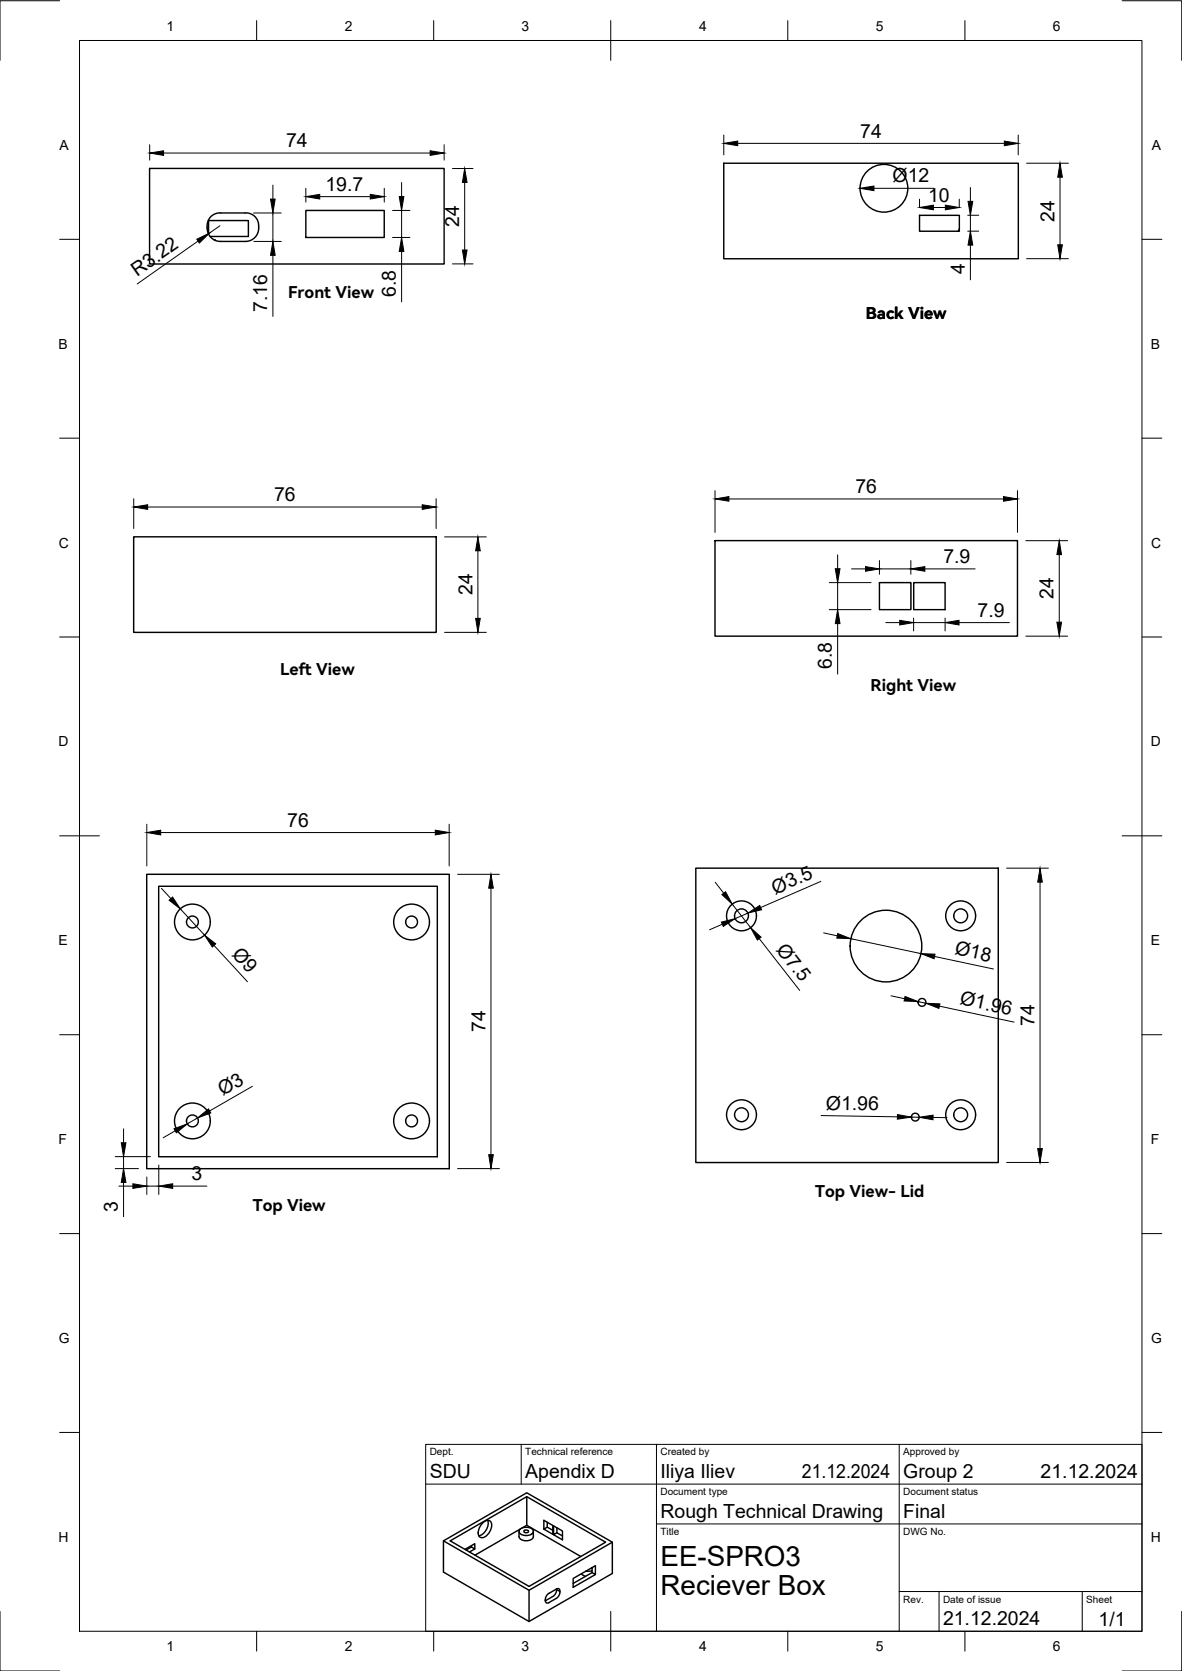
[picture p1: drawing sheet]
<svg xmlns="http://www.w3.org/2000/svg" width="297mm" height="420mm" viewBox="0 0 297 420" stroke-linecap="round" stroke-linejoin="round" font-family="sans-serif">
<!-- layer: Visible -->
<g fill="none" stroke="#000" stroke-width=".36">
<path d="M37.6 42.4h74v24h-74zM52 56.9v.5M52.1 56.9a3.2 3.2 0 0 1 3.3-3.3l6.2-.1a3.6 3.6 0 0 1 3.5 3.6 3.6 3.6 0 0 1-3.4 3.6h-6.3a3.3 3.3 0 0 1-3.3-3.3M52.4 58.9v-3.4h10v4h-9.7M76.9 52.9h19.7v6.8h-19.7zM181.9 41h74v24.1h-74zM231.1 54.1h10v4h-10zM241.1 57.6l-.4 .5M53.9 60.4l.2 .1M33.6 135h76v24h-76zM179.7 135.9h76v24.1h-76zM221 146.5h7.9v6.8h-7.9z"/>
<path d="M229.6 146.5h7.9v6.8h-7.9zM36.9 219.8h76v74.1h-76zM174.9 218.3h76v74h-76zM39.9 222.8h70v68.1h-70zM132.4 376.3l19.8 11.5-19.3 11.1-19.8-11.5 19.3-11.1v7.2M111.4 387.4l21-12.1 21.5 12.5v7.8l-21 12.1-21.5-12.4zM111.4 387.4l21.5 12.5M117.1 389.7l1.4-.7 .8 .5-1.3 .7M118.5 388.6v.4M119.3 389.5v-1.3l-2.5 1.4M121.4 382.8a1.21 1.21 0 0 1 1.7-.4 1.21 1.21 0 0 1 .4 1.6l-.2 .6a2.54 2.54 0 0 1-2.6 1.9 2.12 2.12 0 0 1 0-2.7zM122.5 382.3a3.3 3.3 0 0 1-2.2 3.9"/>
<path d="M130.4 385.1v1.3a2.09 2.09 0 0 0 3.6 0M130.6 384.6a2.38 2.38 0 0 1 3.4 .3 1.62 1.62 0 0 1-2.2 1.2 1.04 1.04 0 0 1-1.1-.4 1.04 1.04 0 0 1-.1-1.1zM130.8 384.4l-11.4 6.6M131.1 384.3l1.3-.8 13.6 7.9M131.8 384.8l.6-.1 .3 .1 .1 .3-.7 .3-.4-.3zM134 385.1v1.3M136.7 384.5l2.2 1.3v-2.2l-2.2-1.3v2.2l.8-.5 1.4 .8M137.5 382.8v1.2M139.1 385.9l2.3 1.3v-2.2l-2.3-1.3v2.2l.9-.5 1.4 .8M139.7 399.6l-1.7 1M139.8 399.6a.56 .56 0 0 1 .7-.1 .56 .56 0 0 1 .2 .6M139.9 399.5v.2"/>
<path d="M140 384.2v1.2M146.1 395.7l1.1 .6M148.8 394.2v1.2l.8 .5v-2.2l-5.6 3.2v2.2l5.6-3.2M148.8 395.4l-4.8 2.7M148.8 394.9l-1.6 .1M153.9 387.8l-21 12.1v7.8M138 400.6a1.95 1.95 0 0 0-1 1.6M138.9 401.4l-1.8 1.1M139.8 401.9l-2.2 1.2-.5-.3-.1-.5M140.7 400.3l-.9-.6-.1 .8-.8 .9M140.7 400.3l-.2 .8-.7 .8"/>
<circle cx="222.1" cy="47.3" r="6"/>
<circle cx="48.4" cy="231.8" r="4.5"/>
<circle cx="48.4" cy="231.8" r="1.49"/>
<circle cx="103.4" cy="231.8" r="4.5"/>
<circle cx="103.4" cy="231.8" r="1.49"/>
<circle cx="186.3" cy="230.3" r="3.8"/>
<circle cx="186.3" cy="230.3" r="1.75"/>
<circle cx="222.6" cy="237.9" r="9"/>
<circle cx="241.4" cy="230.3" r="3.8"/>
<circle cx="241.4" cy="230.3" r="1.75"/>
<circle cx="231.7" cy="252" r=".98"/>
<circle cx="48.4" cy="281.8" r="4.5"/>
<circle cx="48.4" cy="281.8" r="1.49"/>
<circle cx="103.4" cy="281.8" r="4.5"/>
<circle cx="103.4" cy="281.8" r="1.49"/>
<circle cx="186.3" cy="280.3" r="3.8"/>
<circle cx="186.3" cy="280.3" r="1.75"/>
<circle cx="230" cy="280.9" r=".98"/>
<circle cx="241.4" cy="280.3" r="3.8"/>
<circle cx="241.4" cy="280.3" r="1.75"/>
</g>
<!-- layer: TITLEBLOCK -->
<path d="M107 363.2h180v47h-180zM107 373.2h180M131 363.2v10M165 363.2v47M226 363.2v47M165 383.2h122M226 400.2h61M236 400.2v10M272 400.2v10" fill="none" stroke="#000" stroke-width=".25"/>
<!-- layer: FD_Dimensions -->
<g fill="none" stroke="#000" stroke-width=".25">
<path d="M37.6 36.4v3.9M41.1 38.5h67M111.6 36.4v3.9M181.9 34v4.9M185.4 36h67M255.9 34v4.9M55.3 56.8l-2.7 1.8M63.7 53.6h7M68.6 46.5v3.6M68.6 53.6v7.1M76.9 47.3v3.5M80.3 49.4h12.7"/>
<path d="M96.6 47.3v3.5M98.7 52.9h4.3M98.7 59.7h4.3M100.9 45.9v3.5M100.9 52.9v6.8M113.7 42.4h5.2M116.8 45.9v17M219.6 47.3h15.1M231.1 50.1v1.9M234.6 52.2h3M241.1 50.1v1.9M243.2 54.1h2.8"/>
<path d="M243.2 58.1h2.8M243.9 47.1v3.5M243.9 54.1v4M258 41h10.5M266.4 44.6v17M49.8 60.6l-15.3 10.8M63.8 60.7h6.9M68.6 64.2v15.4M100.9 63.2v12.7M113.7 66.4h5.2M243.9 61.6v8.8M258 65h10.5"/>
<path d="M33.6 125.4v7.5M37.1 127.5h69M109.6 125.4v7.5M111.7 135h10.5M120.1 138.5v17M179.7 123.4v10.5M183.2 125.5h69M210.5 139.5v3.5M255.7 123.4v10.5M257.8 136h10.5M266.2 139.4v17M111.7 159h10.5"/>
<path d="M208.4 146.5h10.5M208.4 153.3h10.5M210.5 146.5v6.8M210.5 156.8v12.7M214 143h3.5M221 140.9v3.5M221 143h7.9M222.6 156.5h3.5M228.9 140.9v3.5M229.6 155.4v3.2M229.6 156.5h7.9M232.4 143h12.6"/>
<path d="M237.5 155.4v3.2M241 156.5h12.7M257.8 160h10.5M36.9 207.2v10.5M40.4 209.3h69M112.9 207.2v10.5M115 219.8h10.5M253 218.3h10.5M40.6 223.4l2.3 2.6M45.3 228.5l6.1 6.6M53.8 237.7l8.4 9.1M123.4 223.3v67"/>
<path d="M179.7 221.8l2.2 2.8M181.5 232.4l-3.2 1.4M184 227.4l4.6 5.9M187.9 229.6l-3.2 1.4M190.8 236l10.2 13M206.3 221.6l-15.1 6.6M207 234.6l3.4 .7M213.8 236l17.6 3.8M261.4 221.8v67M223.9 250.4l3.4 .7M230.7 251.8l2 .5M234.9 240.5l14.8 3.1"/>
<path d="M236.1 253l18.7 4M63.4 273.1l-10.7 6.2M29 293.8h5.8M29 290.8h8.8M29.9 298.2h3.5M31.1 283.8v3.5M31.1 290.8v3M31.1 297.3v8.6M36.9 295.9v4.4M36.9 298.2h3M39.9 292.9v7.4M43.4 298.2h8.6"/>
<path d="M44 284.3l-3 1.8M49.7 281.1l-2.6 1.5M115 293.8h10.5M206.3 280.5l19.2 .3M229 280.9h2M234.5 281h3.5M253 292.3h10.5"/>
</g>
<g fill="#000" stroke="#000" stroke-width=".25">
<path d="M37.6 38.5l3.5-.6v1.2zM108.1 37.9l3.5 .6-3.5 .6zM181.9 36l3.5-.5v1.1zM252.4 35.5l3.5 .5-3.5 .6zM68 50.1h1.2l-.6 3.5zM76.9 49.4l3.4-.5v1.1zM93 48.9l3.6 .5-3.6 .6zM100.3 49.4h1.2l-.6 3.5zM116.8 42.4l.6 3.5h-1.2zM216.1 47.3l3.5-.5v1.1zM231.1 52.2l3.5-.6v1.1zM237.6 51.6l3.5 .6-3.5 .5z"/>
<path d="M243.3 50.6h1.2l-.6 3.5zM266.4 41l.6 3.6h-1.2zM49.4 60.2l3.2-1.6-2.5 2.5zM68.6 60.7l.6 3.5h-1.2zM100.9 59.7l.6 3.5h-1.2zM116.2 62.9h1.2l-.6 3.5zM243.9 58.1l.6 3.5h-1.2zM265.8 61.6h1.2l-.6 3.4zM33.6 127.5l3.5-.6v1.2zM106.1 126.9l3.5 .6-3.5 .6zM120.1 135l.6 3.5h-1.2zM179.7 125.5l3.5-.6v1.1z"/>
<path d="M252.2 124.9l3.5 .6-3.5 .5zM266.2 136l.6 3.4h-1.2zM119.5 155.5h1.2l-.6 3.5zM209.9 143h1.2l-.6 3.5zM210.5 153.3l.6 3.5h-1.2zM217.5 142.5l3.5 .5-3.5 .6zM226.1 156l3.5 .5-3.5 .6zM228.9 143l3.5-.5v1.1zM237.5 156.5l3.5-.5v1.1zM265.6 156.4h1.2l-.6 3.6zM36.9 209.3l3.5-.6v1.2zM109.4 208.7l3.5 .6-3.5 .6z"/>
<path d="M42.5 226.4l.9-.8 1.9 2.9zM51.4 235.1l2.8 2.2-.8 .8zM123.4 219.8l.6 3.5h-1.2zM181.3 231.9l3.4-.9-2.9 1.9zM181.4 224.9l.9-.7 1.7 3.2zM187.9 229.6l3-1.9 .5 1zM188.6 233.3l2.7 2.3-1 .8zM210.5 234.7l3.3 1.3-3.5-.1zM231.4 239.8l3.6 .1-.3 1.2zM261.4 218.3l.5 3.5h-1.1zM227.4 250.5l3.3 1.3-3.5-.1zM232.7 252.3l3.5 .1-.3 1.2z"/>
<path d="M49.7 281.1l2.7-2.3 .6 1zM30.5 287.3h1.1l-.5 3.5zM31.1 293.8l.5 3.5h-1.1zM33.4 297.6l3.5 .6-3.5 .6zM39.9 298.2l3.5-.6v1.2zM43.7 283.8l3.4-1.2-2.8 2.2zM122.8 290.3h1.2l-.6 3.5zM225.5 280.2l3.5 .7-3.5 .5zM231 280.9l3.5-.5v1.2zM260.8 288.8h1.1l-.5 3.5z"/>
</g>
<!-- layer: BORDER -->
<g fill="none" stroke="#000" stroke-width=".25">
<path d="M15 .2h-15v15M20 10.2h267v400h-267zM64.5 5.2v5M109 5.2v5M153.5 5.2v10M198 5.2v5M242.5 5.2v5M282 .2h15v15M15 60.2h5M287 60.2h5M15 110.2h5M287 110.2h5"/>
<path d="M15 160.2h5M287 160.2h5M15 210.2h10M282 210.2h10M15 260.2h5M287 260.2h5M15 310.2h5M287 310.2h5M15 360.2h5M287 360.2h5M0 405.2v15h15M64.5 410.2v5"/>
<path d="M109 410.2v5M153.5 405.2v10M198 410.2v5M242.5 410.2v5M297 405.2v15h-15"/>
</g>
<g font-size="7">
<text x="166" y="393.7">EE-SPRO3</text>
<text x="166" y="401.2">Reciever Box</text>
</g>
<g font-size="4.9">
<text x="216.2" y="34.6">74</text>
<text x="71.9" y="37.1">74</text>
<text x="81.8" y="48">19.7</text>
<text x="224.3" y="45.8">Ø12</text>
<text x="233.2" y="50.7">10</text>
<text x="115.4" y="57" transform="rotate(-90 115.4 57)">24</text>
<text x="265" y="55.7" transform="rotate(-90 265 55.7)">24</text>
<text x="34.5" y="69.6" transform="rotate(-35 34.5 69.6)">R3.22</text>
<text x="242.5" y="69" transform="rotate(-90 242.5 69)">4</text>
<text x="99.5" y="74.7" transform="rotate(-90 99.5 74.7)">6.8</text>
<text x="67.1" y="78.4" transform="rotate(-90 67.1 78.4)">7.16</text>
<text x="215" y="124">76</text>
<text x="68.9" y="126">76</text>
<text x="237.1" y="141.6">7.9</text>
<text x="118.7" y="149.7" transform="rotate(-90 118.7 149.7)">24</text>
<text x="245.7" y="155.1">7.9</text>
<text x="264.8" y="150.6" transform="rotate(-90 264.8 150.6)">24</text>
<text x="209" y="168.3" transform="rotate(-90 209 168.3)">6.8</text>
<text x="72.2" y="207.9">76</text>
<text x="194.8" y="224.9" transform="rotate(-24 194.8 224.9)">Ø3.5</text>
<text x="194.9" y="238.8" transform="rotate(52 194.9 238.8)">Ø7.5</text>
<text x="239.8" y="240" transform="rotate(12 239.8 240)">Ø18</text>
<text x="58.1" y="240.1" transform="rotate(47 58.1 240.1)">Ø9</text>
<text x="241" y="252.5" transform="rotate(12 241 252.5)">Ø1.96</text>
<text x="122" y="259.5" transform="rotate(-90 122 259.5)">74</text>
<text x="260" y="258" transform="rotate(-90 260 258)">74</text>
<text x="56" y="275.7" transform="rotate(-30 56 275.7)">Ø3</text>
<text x="207.6" y="279" transform="rotate(1 207.6 279)">Ø1.96</text>
<text x="48.1" y="296.8">3</text>
<text x="29.6" y="304.7" transform="rotate(-90 29.6 304.7)">3</text>
<text x="108" y="371.7">SDU</text>
<text x="132" y="371.7">Apendix D</text>
<text x="166" y="371.7">Iliya Iliev</text>
<text x="201.5" y="371.7">21.12.2024</text>
<text x="227" y="371.7">Group 2</text>
<text x="261.5" y="371.7">21.12.2024</text>
<text x="166" y="381.7">Rough Technical Drawing</text>
<text x="227" y="381.7">Final</text>
<text x="237" y="408.7">21.12.2024</text>
<text x="276.1" y="408.8">1/1</text>
</g>
<g font-size="4.1">
<text x="72.4" y="75">Front View</text>
<text x="217.6" y="80.2">Back View</text>
<text x="70.4" y="169.8">Left View</text>
<text x="218.8" y="173.6">Right View</text>
<text x="63.5" y="304.5">Top View</text>
<text x="204.9" y="301">Top View- Lid</text>
</g>
<g font-size="3.5">
<text x="41.9" y="7.7">1</text>
<text x="86.6" y="7.7">2</text>
<text x="131.1" y="7.7">3</text>
<text x="175.7" y="7.7">4</text>
<text x="220.1" y="7.7">5</text>
<text x="264.6" y="7.7">6</text>
<text x="15" y="37.7">A</text>
<text x="289.5" y="37.7">A</text>
<text x="14.7" y="87.7">B</text>
<text x="289.2" y="87.7">B</text>
<text x="14.8" y="137.7">C</text>
<text x="289.3" y="137.7">C</text>
<text x="14.7" y="187.7">D</text>
<text x="289.2" y="187.7">D</text>
<text x="14.7" y="237.7">E</text>
<text x="289.2" y="237.7">E</text>
<text x="14.7" y="287.7">F</text>
<text x="289.2" y="287.7">F</text>
<text x="14.8" y="337.7">G</text>
<text x="289.3" y="337.7">G</text>
<text x="14.7" y="387.7">H</text>
<text x="289.2" y="387.7">H</text>
<text x="41.9" y="415.2">1</text>
<text x="86.6" y="415.2">2</text>
<text x="131.1" y="415.2">3</text>
<text x="175.7" y="415.2">4</text>
<text x="220.1" y="415.2">5</text>
<text x="264.6" y="415.2">6</text>
</g>
<g font-size="2.5">
<text x="108" y="366">Dept.</text>
<text x="132" y="366">Technical reference</text>
<text x="166" y="366">Created by</text>
<text x="227" y="366">Approved by</text>
<text x="166" y="376">Document type</text>
<text x="227" y="376">Document status</text>
<text x="166" y="386">Title</text>
<text x="227" y="386">DWG No.</text>
<text x="227" y="403">Rev.</text>
<text x="237" y="403">Date of issue</text>
<text x="273" y="403">Sheet</text>
</g>
</svg>
